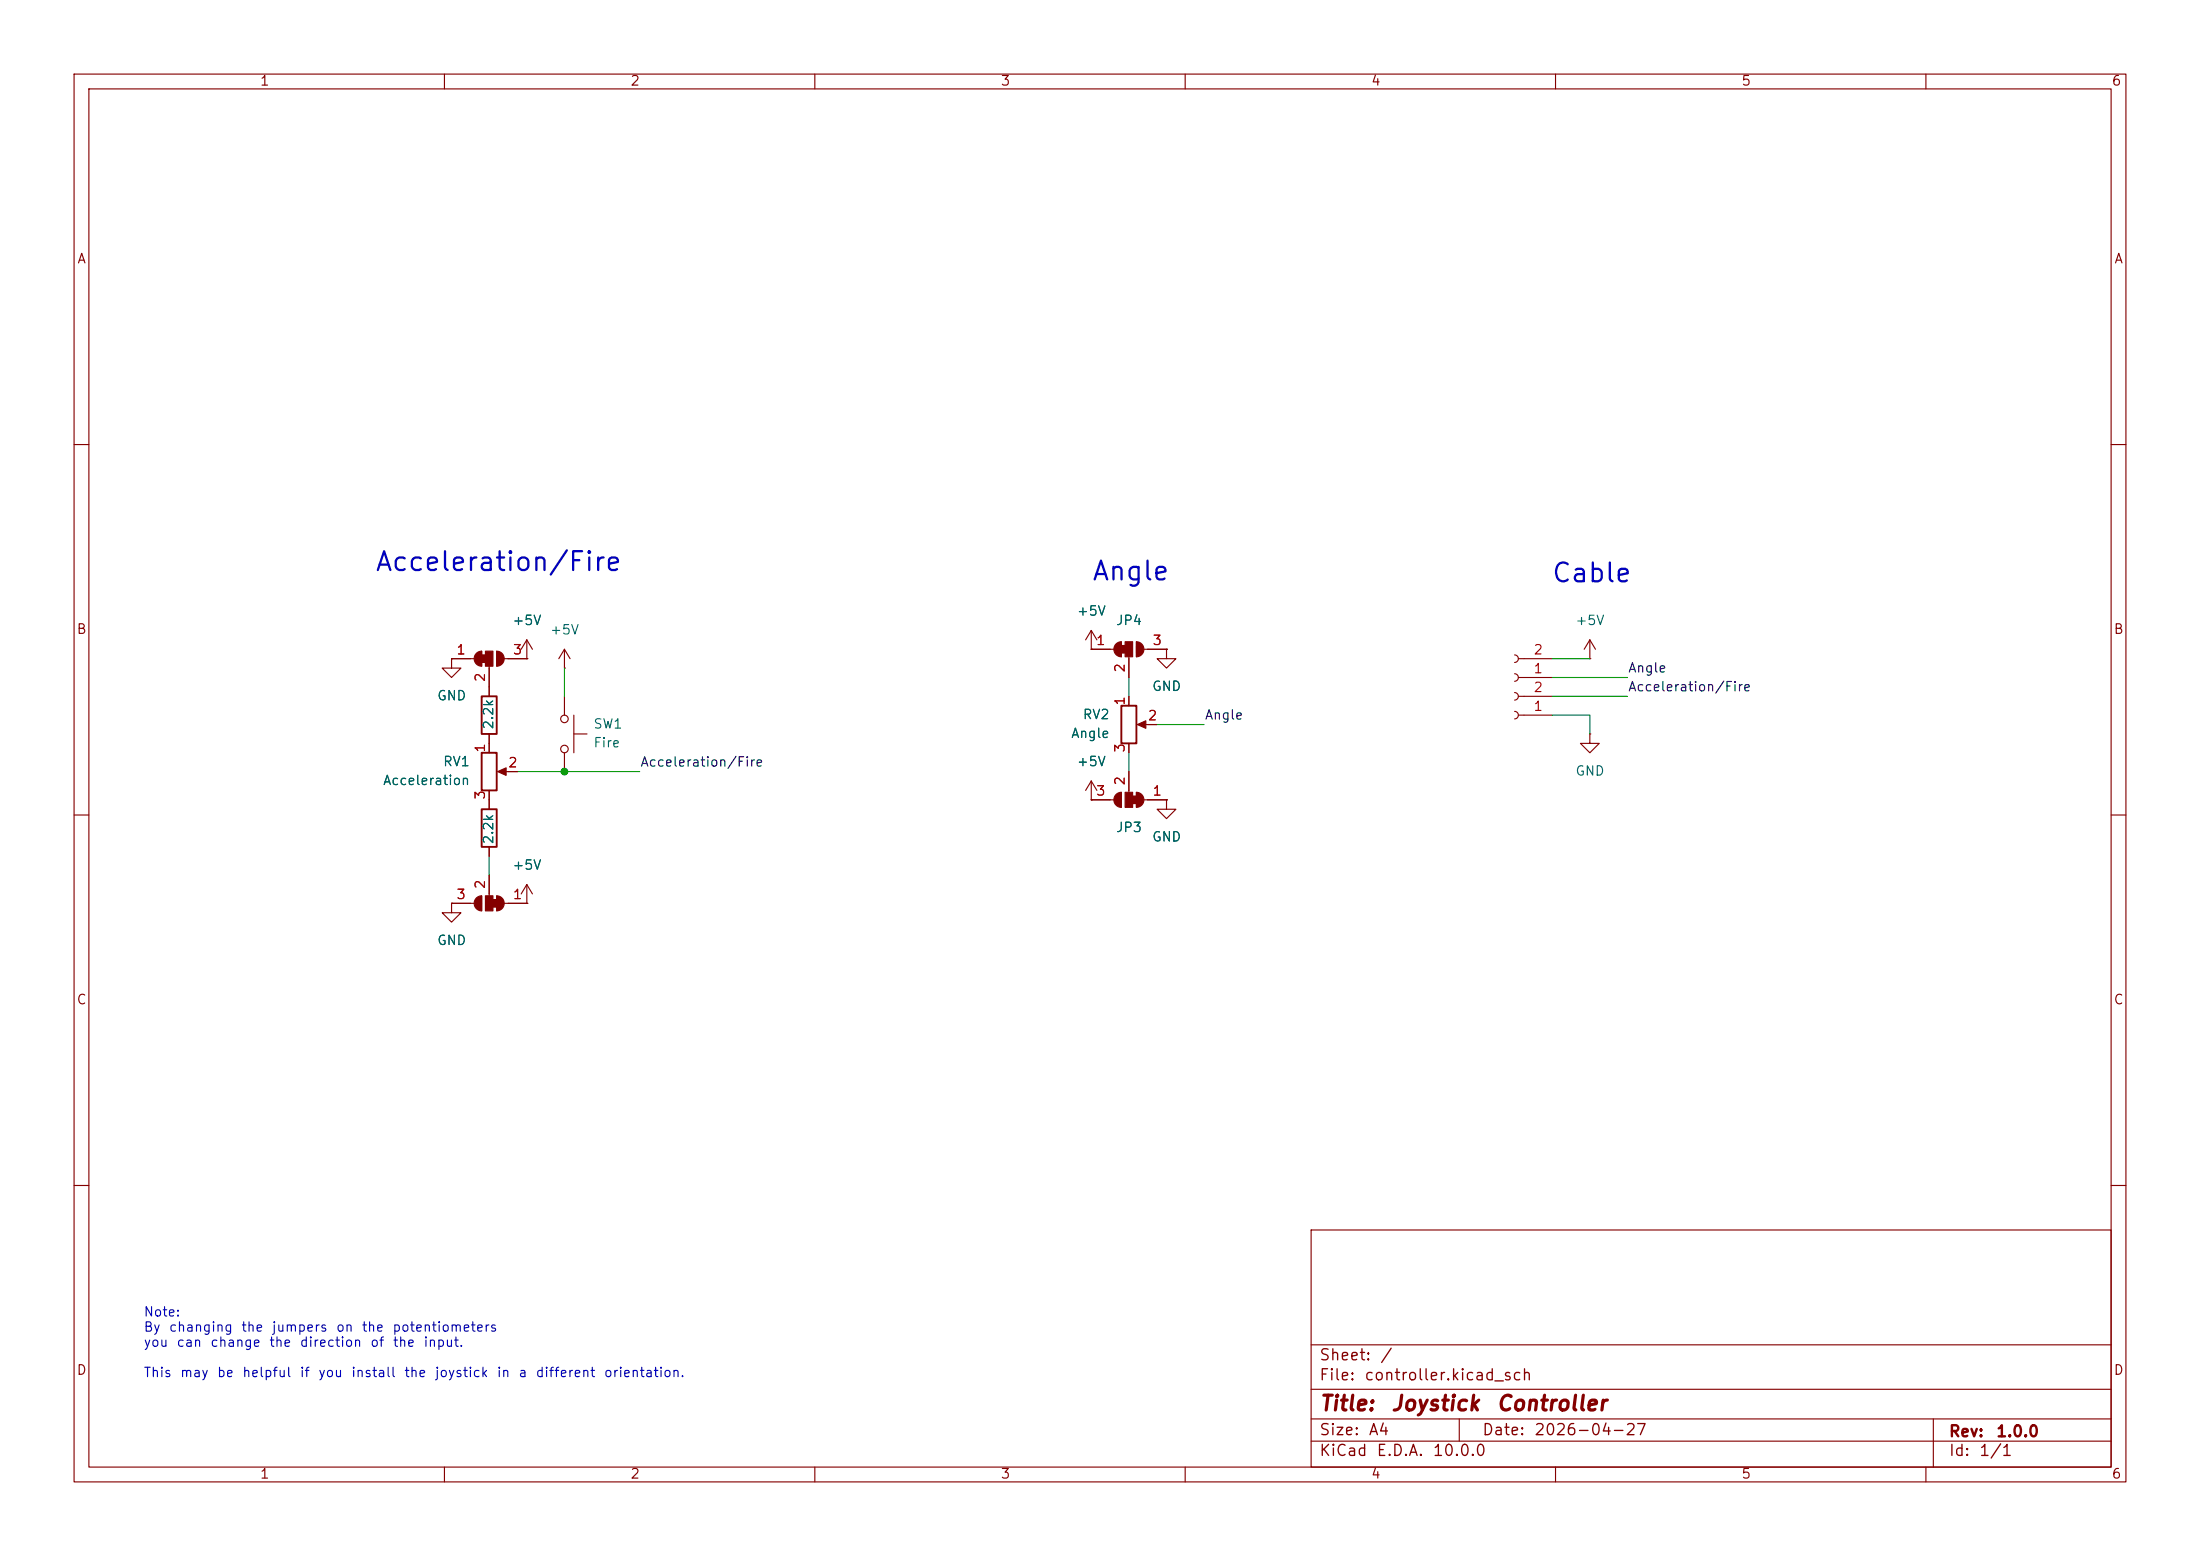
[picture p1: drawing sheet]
<svg xmlns="http://www.w3.org/2000/svg" width="297mm" height="210mm" viewBox="0 0 297 210" stroke-linecap="round" stroke-linejoin="round" font-family="sans-serif">
<g fill="none" stroke="#840000" stroke-width=".15">
<path d="M10 10h277v190h-277zM12 12h273v186h-273zM60 10v2M110 10v2M160 10v2M210 10v2M260 10v2M10 60h2M285 60h2M61 88.9v1.3h1.2l-1.2 1.2-1.3-1.2h1.3M61 88.9h.1M61 88.9h3"/>
<path d="M65 87.9v2M66 89.9v4.1M66 99.1v2.5M67.1 87.9v2M68.1 88.9h3M71.1 88.9h.1M71.1 86.4v2.5M71.1 86.4l-.7 1.2M71.1 86.4l.8 1.2M76.2 90.2h.1M76.2 87.6v2.6M76.2 94v2.5"/>
<path d="M76.2 87.6l-.8 1.3M76.2 87.6l.8 1.3M77.5 99.1h1.7M77.5 96.5v5.1M147.3 87.6h.1M147.3 87.6h3.1M147.3 85.1l-.7 1.3M147.3 85.1l.8 1.3M147.3 85.1v2.5M151.4 86.6v2M152.4 88.6v2.8M152.4 94v1.3"/>
<path d="M153.4 86.6v2M153.9 97.8h2.3M154.4 87.6h3.1M157.5 87.6v1.3h1.2l-1.2 1.3-1.3-1.3h1.3M157.5 87.6h.1M204.5 90.9a.51 .51 0 0 1 .5 .5 .51 .51 0 0 1-.5 .5M204.5 88.4a.51 .51 0 0 1 .5 .5 .51 .51 0 0 1-.5 .5M204.5 96a.51 .51 0 0 1 .5 .5 .51 .51 0 0 1-.5 .5M204.5 93.5a.51 .51 0 0 1 .5 .5 .51 .51 0 0 1-.5 .5M205 91.4h4.5M205 88.9h4.5M205 96.5h4.5"/>
<path d="M205 94h4.5M214.6 99.1v1.2h1.3l-1.3 1.3-1.2-1.3h1.2M214.6 99.1h.1M214.6 88.9h.1M214.6 86.4l-.7 1.2M214.6 86.4l.8 1.2M214.6 86.4v2.5M10 110h2M66 106.7v2.5M66 114.3v1.3M66 118.1v2.8M67.6 104.1h2.2"/>
<path d="M71.1 119.4l-.7 1.3M71.1 119.4l.8 1.3M71.1 119.4v2.5M76.2 101.6v2.5M147.3 108h.1M147.3 105.4v2.6M147.3 105.4l-.7 1.3M147.3 105.4l.8 1.3M147.3 108h3.1M151.4 106.9v2.1M152.4 100.3v1.3M152.4 104.1v2.8"/>
<path d="M153.4 106.9v2.1M154.4 108h3.1M157.5 108v1.2h1.2l-1.2 1.3-1.3-1.3h1.3M157.5 108h.1M285 110h2M61 121.9v1.3h1.2l-1.2 1.3-1.3-1.3h1.3M61 121.9h.1M61 121.9h3M65 120.9v2M67.1 120.9v2M68.1 121.9h3M71.1 121.9h.1"/>
<path d="M10 160h2M177 166h108v32h-108zM285 160h2M60 198v2M110 198v2M160 198v2M177 194.5h108M177 191.5h108M177 187.5h108M177 181.5h108M197 191.5v3M210 198v2"/>
<path d="M260 198v2M261 191.5v6.5"/>
<circle cx="76.2" cy="97" r=".51"/>
<circle cx="76.2" cy="101.1" r=".51"/>
</g>
<path d="M65 94h2.1v5.1h-2.1zM151.4 95.3h2v5h-2zM65 101.6h2.1v5.1h-2.1zM65 109.2h2.1v5.1h-2.1z" fill="none" stroke="#840000" stroke-width=".25"/>
<g fill="#840000" stroke="#840000" stroke-width=".15">
<path d="M153.5 97.8l1.2-.5v1z"/>
<path d="M67.2 104.1l1.1-.5v1z"/>
<path d="M151.4 87.1h.5v1h-.5z"/>
<path d="M150.7 86.9l.3-.2 .4-.1v2a1.02 1.02 0 0 1-.9-.6 1.02 1.02 0 0 1 .2-1.1z"/>
<path d="M151.9 86.6h1v2h-1z"/>
<path d="M153.4 86.6a1.02 1.02 0 0 1 1 1 1.02 1.02 0 0 1-1 1z"/>
<path d="M65 88.4h.5v1h-.5z"/>
<path d="M64.3 88.2l.4-.3h.3v2a1.02 1.02 0 0 1-.9-.6 1.02 1.02 0 0 1 .2-1.1z"/>
<path d="M65.5 87.9h1v2h-1z"/>
<path d="M67.1 87.9a1.02 1.02 0 0 1 1 1 1.02 1.02 0 0 1-1 1z"/>
<path d="M66.5 121.4h.6v1h-.6z"/>
<path d="M67.1 120.9a1.02 1.02 0 0 1 1 1 1.02 1.02 0 0 1-1 1z"/>
<path d="M65.5 120.9h1v2h-1z"/>
<path d="M64.3 121.2l.4-.2 .3-.1v2a1.02 1.02 0 0 1-.9-.6 1.02 1.02 0 0 1 .2-1.1z"/>
<path d="M152.9 107.4h.5v1.1h-.5z"/>
<path d="M153.4 106.9a1.02 1.02 0 0 1 1 1.1 1.02 1.02 0 0 1-1 1z"/>
<path d="M151.9 106.9h1v2.1h-1z"/>
<path d="M150.7 107.2l.3-.2 .4-.1v2.1a1.02 1.02 0 0 1-.9-.7 1.02 1.02 0 0 1 .2-1.1z"/>
</g>
<path d="M76.2 90.2v3.8M152.4 91.4v2.6M156.2 97.8h6.4M209.5 96.5h5.1v2.6M209.5 94h10.2M209.5 91.4h10.2M209.5 88.9h5.1M66 115.6v2.5M69.8 104.1h16.6M152.4 101.6v2.5" fill="none" stroke="#009600" stroke-width=".15"/>
<circle cx="76.2" cy="104.1" r=".46" fill="#009600" stroke="#009600" stroke-width=".14"/>
<g font-size="2.5" fill="#0000c2">
<text x="50.5" y="77.7">Acceleration/Fire</text>
<text x="147.3" y="79">Angle</text>
<text x="209.3" y="79.2">Cable</text>
</g>
<g font-size="2" fill="#840000">
<text x="178" y="190.9">Title:</text>
<text x="187.7" y="190.9">Joystick</text>
<text x="201.9" y="190.9">Controller</text>
</g>
<g font-size="1.5" fill="#840000">
<text x="178" y="184">Sheet:</text>
<text x="186.2" y="184">/</text>
<text x="178" y="186.7">File:</text>
<text x="184.1" y="186.7">controller.kicad_sch</text>
<text x="178" y="196.9">KiCad</text>
<text x="178" y="194.1">Size:</text>
<text x="184.7" y="194.1">A4</text>
<text x="185.7" y="196.9">E.D.A.</text>
<text x="193.3" y="196.9">10.0.0</text>
<text x="200" y="194.1">Date:</text>
<text x="207" y="194.1">2026-04-27</text>
<text x="263" y="194.3">Rev:</text>
<text x="263" y="196.9">Id:</text>
<text x="267.1" y="196.9">1/1</text>
<text x="269.4" y="194.3">1.0.0</text>
</g>
<g font-size="1.3" fill="#840000">
<text x="35" y="11.9">1</text>
<text x="85" y="11.9">2</text>
<text x="135" y="11.9">3</text>
<text x="185" y="11.9">4</text>
<text x="235" y="11.9">5</text>
<text x="285" y="11.9">6</text>
<text x="10.3" y="35.9">A</text>
<text x="285.3" y="35.9">A</text>
<text x="10.3" y="85.9">B</text>
<text x="285.3" y="85.9">B</text>
<text x="10.3" y="135.9">C</text>
<text x="285.3" y="135.9">C</text>
<text x="10.3" y="185.9">D</text>
<text x="285.3" y="185.9">D</text>
<text x="35" y="199.9">1</text>
<text x="85" y="199.9">2</text>
<text x="135" y="199.9">3</text>
<text x="185" y="199.9">4</text>
<text x="235" y="199.9">5</text>
<text x="285" y="199.9">6</text>
</g>
<g font-size="1.3" fill="#006464">
<text x="145.3" y="83.4">+5V</text>
<text x="69.1" y="84.7">+5V</text>
<text x="74.2" y="86">+5V</text>
<text x="150.6" y="84.7">JP4</text>
<text x="212.6" y="84.7">+5V</text>
<text x="58.9" y="94.8">GND</text>
<text x="155.4" y="93.6">GND</text>
<text x="66.9" y="98.5" transform="rotate(-90 66.9 98.5)">2.2k</text>
<text x="80" y="98.7">SW1</text>
<text x="80" y="101.2">Fire</text>
<text x="144.5" y="99.9">Angle</text>
<text x="146.1" y="97.4">RV2</text>
<text x="51.6" y="106.3">Acceleration</text>
<text x="59.7" y="103.7">RV1</text>
<text x="145.3" y="103.7">+5V</text>
<text x="212.6" y="105">GND</text>
<text x="150.6" y="112.6">JP3</text>
<text x="155.4" y="113.9">GND</text>
<text x="66.9" y="114" transform="rotate(-90 66.9 114)">2.2k</text>
<text x="69.1" y="117.7">+5V</text>
<text x="58.9" y="127.9">GND</text>
</g>
<g font-size="1.3" fill="#a90000">
<text x="61.5" y="88.6">1</text>
<text x="69.1" y="88.6">3</text>
<text x="147.9" y="87.4">1</text>
<text x="155.5" y="87.4">3</text>
<text x="206.9" y="88.6">2</text>
<text x="65.8" y="92.1" transform="rotate(-90 65.8 92.1)">2</text>
<text x="152.1" y="95.3" transform="rotate(-90 152.1 95.3)">1</text>
<text x="152.1" y="90.9" transform="rotate(-90 152.1 90.9)">2</text>
<text x="206.9" y="91.2">1</text>
<text x="206.9" y="93.7">2</text>
<text x="65.8" y="101.7" transform="rotate(-90 65.8 101.7)">1</text>
<text x="152.1" y="101.7" transform="rotate(-90 152.1 101.7)">3</text>
<text x="154.9" y="97.5">2</text>
<text x="206.9" y="96.3">1</text>
<text x="68.5" y="103.9">2</text>
<text x="147.9" y="107.7">3</text>
<text x="152.1" y="106.1" transform="rotate(-90 152.1 106.1)">2</text>
<text x="155.5" y="107.7">1</text>
<text x="65.8" y="108" transform="rotate(-90 65.8 108)">3</text>
<text x="61.5" y="121.7">3</text>
<text x="65.8" y="120.1" transform="rotate(-90 65.8 120.1)">2</text>
<text x="69.1" y="121.7">1</text>
</g>
<g font-size="1.3" fill="#0f0f0f">
<text x="219.7" y="93.6">Acceleration/Fire</text>
<text x="219.7" y="91.1">Angle</text>
<text x="162.6" y="97.4">Angle</text>
<text x="86.4" y="103.8">Acceleration/Fire</text>
</g>
<g font-size="1.3" fill="#0000c2">
<text x="19.3" y="178">Note:</text>
<text x="19.3" y="180.1">By</text>
<text x="19.3" y="182.1">you</text>
<text x="22.7" y="180.1">changing</text>
<text x="23.7" y="182.1">can</text>
<text x="28.3" y="182.1">change</text>
<text x="32.5" y="180.1">the</text>
<text x="36.2" y="182.1">the</text>
<text x="36.6" y="180.1">jumpers</text>
<text x="40.4" y="182.1">direction</text>
<text x="45.3" y="180.1">on</text>
<text x="48.7" y="180.1">the</text>
<text x="49.9" y="182.1">of</text>
<text x="52.9" y="180.1">potentiometers</text>
<text x="52.9" y="182.1">the</text>
<text x="57.1" y="182.1">input.</text>
<text x="19.3" y="186.2">This</text>
<text x="24.2" y="186.2">may</text>
<text x="29.2" y="186.2">be</text>
<text x="32.6" y="186.2">helpful</text>
<text x="40.4" y="186.2">if</text>
<text x="42.9" y="186.2">you</text>
<text x="47.3" y="186.2">install</text>
<text x="54.5" y="186.2">the</text>
<text x="58.6" y="186.2">joystick</text>
<text x="67" y="186.2">in</text>
<text x="69.9" y="186.2">a</text>
<text x="72.2" y="186.2">different</text>
<text x="81.4" y="186.2">orientation.</text>
</g>
</svg>
